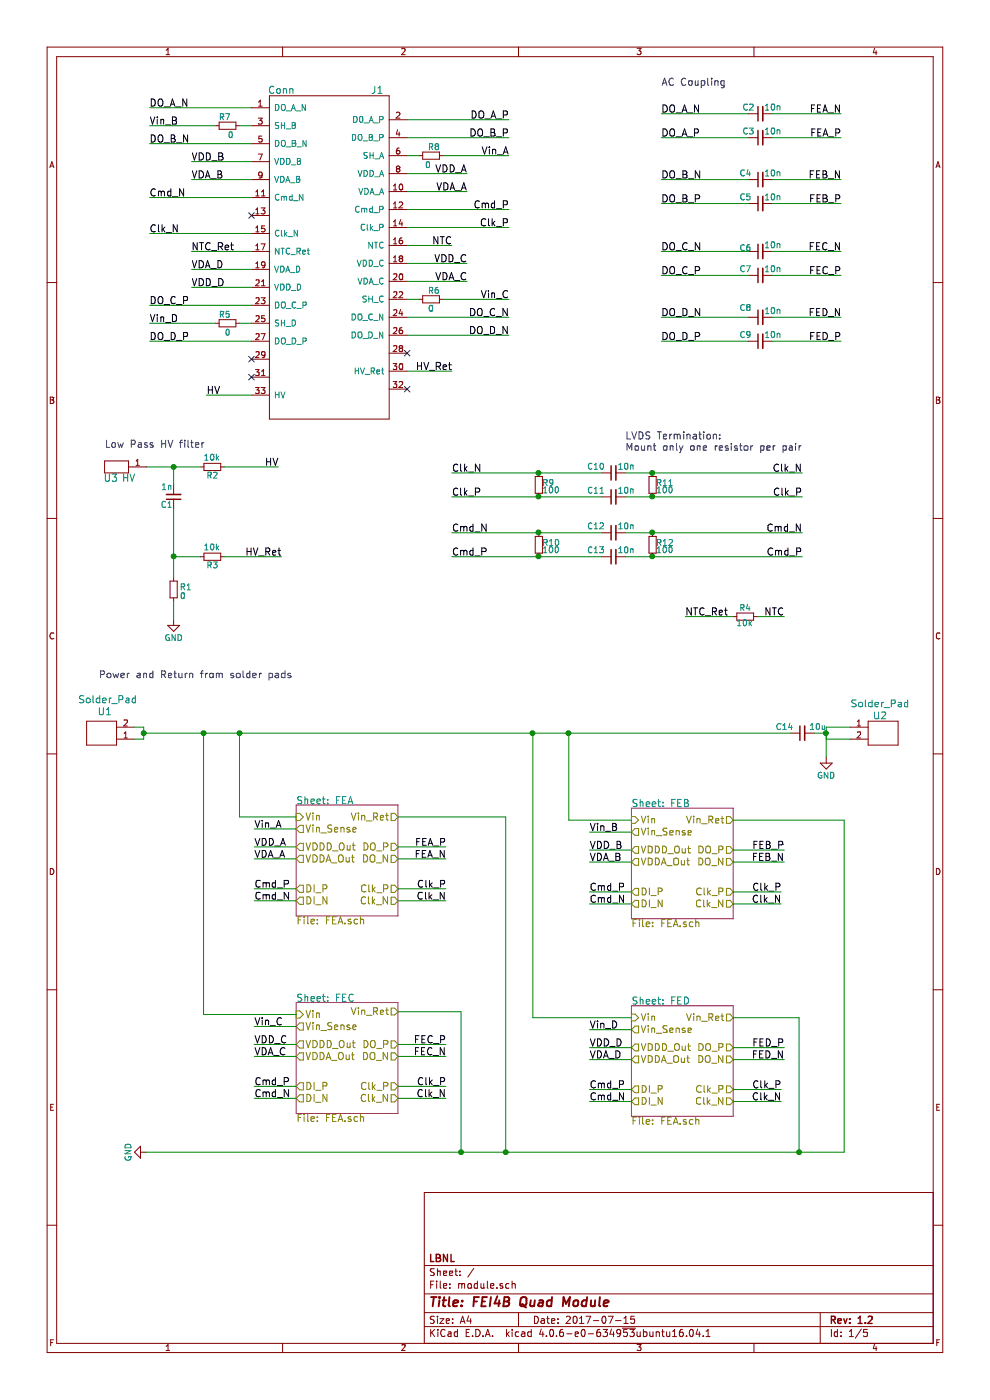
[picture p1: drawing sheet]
EESchema Schematic File Version 2
LIBS:power
LIBS:device
LIBS:transistors
LIBS:conn
LIBS:linear
LIBS:regul
LIBS:74xx
LIBS:cmos4000
LIBS:adc-dac
LIBS:memory
LIBS:xilinx
LIBS:microcontrollers
LIBS:dsp
LIBS:microchip
LIBS:analog_switches
LIBS:motorola
LIBS:texas
LIBS:intel
LIBS:audio
LIBS:interface
LIBS:digital-audio
LIBS:philips
LIBS:display
LIBS:cypress
LIBS:siliconi
LIBS:opto
LIBS:atmel
LIBS:contrib
LIBS:valves
LIBS:module
LIBS:module-cache
EELAYER 25 0
EELAYER END
$Descr A4 8268 11693 portrait
encoding utf-8
Sheet 1 5
Title "FEI4B Quad Module"
Date "2017-07-15"
Rev "1.2"
Comp "LBNL"
Comment1 ""
Comment2 ""
Comment3 ""
Comment4 ""
$EndDescr
$Sheet
S 2475 6725 850  925 
U 589D43C9
F0 "FEA" 60
F1 "FEA.sch" 60
F2 "DO_P" O R 3325 7075 59 
F3 "DO_N" O R 3325 7175 59 
F4 "DI_P" O L 2475 7425 59 
F5 "DI_N" O L 2475 7525 59 
F6 "Clk_P" O R 3325 7425 59 
F7 "Clk_N" O R 3325 7525 59 
F8 "Vin" I L 2475 6825 59 
F9 "Vin_Ret" O R 3325 6825 59 
F10 "VDDD_Out" O L 2475 7075 59 
F11 "VDDA_Out" O L 2475 7175 59 
F12 "Vin_Sense" O L 2475 6925 59 
$EndSheet
$Comp
L C_Small C8
U 1 1
P 6350 2650
F 0 "C8" V 6425 2725 50  0000 L CNN
F 1 "10n" V 6400 2475 50  0000 L CNN
F 2 "Capacitors_SMD:C_0402" H 6350 2650 50  0001 C CNN
F 3 "" H 6350 2650 50  0001 C CNN
	1    6350 2650
	0    -1   -1   0   
$EndComp
$Comp
L C_Small C9
U 1 1
P 6350 2850
F 0 "C9" V 6400 2925 50  0000 L CNN
F 1 "10n" V 6400 2675 50  0000 L CNN
F 2 "Capacitors_SMD:C_0402" H 6350 2850 50  0001 C CNN
F 3 "" H 6350 2850 50  0001 C CNN
	1    6350 2850
	0    -1   -1   0   
$EndComp
$Comp
L C_Small C6
U 1 1
P 6350 2100
F 0 "C6" V 6375 2175 50  0000 L CNN
F 1 "10n" V 6400 1925 50  0000 L CNN
F 2 "Capacitors_SMD:C_0402" H 6350 2100 50  0001 C CNN
F 3 "" H 6350 2100 50  0001 C CNN
	1    6350 2100
	0    -1   -1   0   
$EndComp
$Comp
L C_Small C7
U 1 1
P 6350 2300
F 0 "C7" V 6400 2375 50  0000 L CNN
F 1 "10n" V 6400 2125 50  0000 L CNN
F 2 "Capacitors_SMD:C_0402" H 6350 2300 50  0001 C CNN
F 3 "" H 6350 2300 50  0001 C CNN
	1    6350 2300
	0    -1   -1   0   
$EndComp
Text Label 4250 2800 2    59   ~ 0
DO_D_N
Text Label 1250 2850 0    59   ~ 0
DO_D_P
Text Label 5525 2300 0    59   ~ 0
DO_C_P
Text Label 4250 2650 2    59   ~ 0
DO_C_N
Text Label 4250 1150 2    59   ~ 0
DO_B_P
Text Label 1250 1200 0    59   ~ 0
DO_B_N
Text Label 4250 1000 2    59   ~ 0
DO_A_P
Text Label 1250 900  0    59   ~ 0
DO_A_N
Text Label 1250 1950 0    59   ~ 0
Clk_N
Text Label 4250 1900 2    59   ~ 0
Clk_P
Text Label 1250 1650 0    59   ~ 0
Cmd_N
Text Label 4250 1750 2    59   ~ 0
Cmd_P
Text Label 5525 2650 0    59   ~ 0
DO_D_N
Text Label 5525 2850 0    59   ~ 0
DO_D_P
Text Label 5525 2100 0    59   ~ 0
DO_C_N
$Comp
L C_Small C4
U 1 1
P 6350 1500
F 0 "C4" V 6400 1575 50  0000 L CNN
F 1 "10n" V 6400 1325 50  0000 L CNN
F 2 "Capacitors_SMD:C_0402" H 6350 1500 50  0001 C CNN
F 3 "" H 6350 1500 50  0001 C CNN
	1    6350 1500
	0    -1   -1   0   
$EndComp
$Comp
L C_Small C5
U 1 1
P 6350 1700
F 0 "C5" V 6400 1775 50  0000 L CNN
F 1 "10n" V 6400 1525 50  0000 L CNN
F 2 "Capacitors_SMD:C_0402" H 6350 1700 50  0001 C CNN
F 3 "" H 6350 1700 50  0001 C CNN
	1    6350 1700
	0    -1   -1   0   
$EndComp
Text Label 5525 1700 0    59   ~ 0
DO_B_P
Text Label 5525 1500 0    59   ~ 0
DO_B_N
$Comp
L C_Small C2
U 1 1
P 6350 950
F 0 "C2" V 6400 1000 50  0000 L CNN
F 1 "10n" V 6400 775 50  0000 L CNN
F 2 "Capacitors_SMD:C_0402" H 6350 950 50  0001 C CNN
F 3 "" H 6350 950 50  0001 C CNN
	1    6350 950 
	0    -1   -1   0   
$EndComp
$Comp
L C_Small C3
U 1 1
P 6350 1150
F 0 "C3" V 6400 1200 50  0000 L CNN
F 1 "10n" V 6400 975 50  0000 L CNN
F 2 "Capacitors_SMD:C_0402" H 6350 1150 50  0001 C CNN
F 3 "" H 6350 1150 50  0001 C CNN
	1    6350 1150
	0    -1   -1   0   
$EndComp
Text Label 5525 1150 0    59   ~ 0
DO_A_P
Text Label 5525 950  0    59   ~ 0
DO_A_N
$Comp
L C_Small C10
U 1 1
P 5125 3950
F 0 "C10" V 5175 4025 50  0000 L CNN
F 1 "10n" V 5175 3775 50  0000 L CNN
F 2 "Capacitors_SMD:C_0402" H 5125 3950 50  0001 C CNN
F 3 "" H 5125 3950 50  0001 C CNN
	1    5125 3950
	0    -1   -1   0   
$EndComp
$Comp
L C_Small C11
U 1 1
P 5125 4150
F 0 "C11" V 5175 4225 50  0000 L CNN
F 1 "10n" V 5175 3975 50  0000 L CNN
F 2 "Capacitors_SMD:C_0402" H 5125 4150 50  0001 C CNN
F 3 "" H 5125 4150 50  0001 C CNN
	1    5125 4150
	0    -1   -1   0   
$EndComp
Text Label 3775 4150 0    59   ~ 0
Clk_P
Text Label 3775 3950 0    59   ~ 0
Clk_N
$Comp
L C_Small C12
U 1 1
P 5125 4450
F 0 "C12" V 5175 4525 50  0000 L CNN
F 1 "10n" V 5175 4275 50  0000 L CNN
F 2 "Capacitors_SMD:C_0402" H 5125 4450 50  0001 C CNN
F 3 "" H 5125 4450 50  0001 C CNN
	1    5125 4450
	0    -1   -1   0   
$EndComp
$Comp
L C_Small C13
U 1 1
P 5125 4650
F 0 "C13" V 5175 4725 50  0000 L CNN
F 1 "10n" V 5175 4475 50  0000 L CNN
F 2 "Capacitors_SMD:C_0402" H 5125 4650 50  0001 C CNN
F 3 "" H 5125 4650 50  0001 C CNN
	1    5125 4650
	0    -1   -1   0   
$EndComp
Text Label 3775 4650 0    59   ~ 0
Cmd_P
Text Label 3775 4450 0    59   ~ 0
Cmd_N
Text Label 1250 2550 0    59   ~ 0
DO_C_P
$Comp
L C_Small C1
U 1 1
P 1450 4150
F 0 "C1" H 1460 4220 50  0000 L CNN
F 1 "1n" H 1460 4070 50  0000 L CNN
F 2 "Capacitors_SMD:C_1206" H 1450 4150 50  0001 C CNN
F 3 "" H 1450 4150 50  0001 C CNN
	1    1450 4150
	-1   0    0    1   
$EndComp
$Comp
L R_Small R3
U 1 1
P 1775 4650
F 0 "R3" V 1700 4600 50  0000 L CNN
F 1 "10k" V 1850 4575 50  0000 L CNN
F 2 "Resistors_SMD:R_0603" H 1775 4650 50  0001 C CNN
F 3 "" H 1775 4650 50  0001 C CNN
	1    1775 4650
	0    1    -1   0   
$EndComp
$Comp
L R_Small R2
U 1 1
P 1775 3900
F 0 "R2" V 1700 3850 50  0000 L CNN
F 1 "10k" V 1850 3825 50  0000 L CNN
F 2 "Resistors_SMD:R_0603" H 1775 3900 50  0001 C CNN
F 3 "" H 1775 3900 50  0001 C CNN
	1    1775 3900
	0    1    -1   0   
$EndComp
$Comp
L R_Small R1
U 1 1
P 1450 4925
F 0 "R1" H 1300 4950 50  0000 L CNN
F 1 "0" H 1350 4875 50  0000 L CNN
F 2 "Resistors_SMD:R_0402" H 1450 4925 50  0001 C CNN
F 3 "" H 1450 4925 50  0001 C CNN
	1    1450 4925
	-1   0    0    -1  
$EndComp
$Comp
L R_Small R4
U 1 1
P 6225 5150
F 0 "R4" V 6150 5100 50  0000 L CNN
F 1 "10k" V 6275 5075 50  0000 L CNN
F 2 "Resistors_SMD:R_0603" H 6225 5150 50  0001 C CNN
F 3 "" H 6225 5150 50  0001 C CNN
	1    6225 5150
	0    1    1    0   
$EndComp
$Sheet
S 2475 8375 850  925 
U 58B01E0A
F0 "FEC" 60
F1 "FEA.sch" 60
F2 "DO_P" O R 3325 8725 59 
F3 "DO_N" O R 3325 8825 59 
F4 "DI_P" O L 2475 9075 59 
F5 "DI_N" O L 2475 9175 59 
F6 "Clk_P" O R 3325 9075 59 
F7 "Clk_N" O R 3325 9175 59 
F8 "Vin" I L 2475 8475 59 
F9 "Vin_Ret" O R 3325 8450 59 
F10 "VDDD_Out" O L 2475 8725 59 
F11 "VDDA_Out" O L 2475 8825 59 
F12 "Vin_Sense" O L 2475 8575 59 
$EndSheet
$Sheet
S 5275 6750 850  925 
U 58B026BA
F0 "FEB" 60
F1 "FEA.sch" 60
F2 "DO_P" O R 6125 7100 59 
F3 "DO_N" O R 6125 7200 59 
F4 "DI_P" O L 5275 7450 59 
F5 "DI_N" O L 5275 7550 59 
F6 "Clk_P" O R 6125 7450 59 
F7 "Clk_N" O R 6125 7550 59 
F8 "Vin" I L 5275 6850 59 
F9 "Vin_Ret" O R 6125 6850 59 
F10 "VDDD_Out" O L 5275 7100 59 
F11 "VDDA_Out" O L 5275 7200 59 
F12 "Vin_Sense" O L 5275 6950 59 
$EndSheet
$Sheet
S 5275 8400 850  925 
U 58B026C4
F0 "FED" 60
F1 "FEA.sch" 60
F2 "DO_P" O R 6125 8750 59 
F3 "DO_N" O R 6125 8850 59 
F4 "DI_P" O L 5275 9100 59 
F5 "DI_N" O L 5275 9200 59 
F6 "Clk_P" O R 6125 9100 59 
F7 "Clk_N" O R 6125 9200 59 
F8 "Vin" I L 5275 8500 59 
F9 "Vin_Ret" O R 6125 8500 59 
F10 "VDDD_Out" O L 5275 8750 59 
F11 "VDDA_Out" O L 5275 8850 59 
F12 "Vin_Sense" O L 5275 8600 59 
$EndSheet
Text Label 6550 8850 2    59   ~ 0
FED_N
Text Label 6550 8750 2    59   ~ 0
FED_P
Text Label 3725 8825 2    59   ~ 0
FEC_N
Text Label 3725 8725 2    59   ~ 0
FEC_P
Text Label 6550 7200 2    59   ~ 0
FEB_N
Text Label 6550 7100 2    59   ~ 0
FEB_P
Text Label 3725 7175 2    59   ~ 0
FEA_N
Text Label 3725 7075 2    59   ~ 0
FEA_P
Text Label 2125 7525 0    59   ~ 0
Cmd_N
Text Label 2125 7425 0    59   ~ 0
Cmd_P
Text Label 4925 7550 0    59   ~ 0
Cmd_N
Text Label 4925 7450 0    59   ~ 0
Cmd_P
Text Label 2125 9175 0    59   ~ 0
Cmd_N
Text Label 2125 9075 0    59   ~ 0
Cmd_P
Text Label 4925 9200 0    59   ~ 0
Cmd_N
Text Label 4925 9100 0    59   ~ 0
Cmd_P
Text Label 3725 7525 2    59   ~ 0
Clk_N
Text Label 3725 7425 2    59   ~ 0
Clk_P
Text Label 6525 7550 2    59   ~ 0
Clk_N
Text Label 6525 7450 2    59   ~ 0
Clk_P
Text Label 6525 9200 2    59   ~ 0
Clk_N
Text Label 6525 9100 2    59   ~ 0
Clk_P
Text Label 3725 9175 2    59   ~ 0
Clk_N
Text Label 3725 9075 2    59   ~ 0
Clk_P
$Comp
L R_Small R10
U 1 1
P 4500 4550
F 0 "R10" H 4530 4570 50  0000 L CNN
F 1 "100" H 4530 4510 50  0000 L CNN
F 2 "Resistors_SMD:R_0402" H 4500 4550 50  0001 C CNN
F 3 "" H 4500 4550 50  0001 C CNN
	1    4500 4550
	1    0    0    -1  
$EndComp
$Comp
L R_Small R9
U 1 1
P 4500 4050
F 0 "R9" H 4530 4070 50  0000 L CNN
F 1 "100" H 4530 4010 50  0000 L CNN
F 2 "Resistors_SMD:R_0402" H 4500 4050 50  0001 C CNN
F 3 "" H 4500 4050 50  0001 C CNN
	1    4500 4050
	1    0    0    -1  
$EndComp
$Comp
L R_Small R12
U 1 1
P 5450 4550
F 0 "R12" H 5480 4570 50  0000 L CNN
F 1 "100" H 5480 4510 50  0000 L CNN
F 2 "Resistors_SMD:R_0402" H 5450 4550 50  0001 C CNN
F 3 "" H 5450 4550 50  0001 C CNN
	1    5450 4550
	1    0    0    -1  
$EndComp
$Comp
L R_Small R11
U 1 1
P 5450 4050
F 0 "R11" H 5480 4070 50  0000 L CNN
F 1 "100" H 5480 4010 50  0000 L CNN
F 2 "Resistors_SMD:R_0402" H 5450 4050 50  0001 C CNN
F 3 "" H 5450 4050 50  0001 C CNN
	1    5450 4050
	1    0    0    -1  
$EndComp
$Comp
L GND #PWR01
U 1 1
P 1450 5175
F 0 "#PWR01" H 1450 4925 50  0001 C CNN
F 1 "GND" H 1450 5025 50  0000 C CNN
F 2 "" H 1450 5175 50  0001 C CNN
F 3 "" H 1450 5175 50  0001 C CNN
	1    1450 5175
	-1   0    0    -1  
$EndComp
Text Label 7025 950  2    59   ~ 0
FEA_N
Text Label 7025 1150 2    59   ~ 0
FEA_P
Text Label 7025 1500 2    59   ~ 0
FEB_N
Text Label 7025 1700 2    59   ~ 0
FEB_P
Text Label 7025 2100 2    59   ~ 0
FEC_N
Text Label 7025 2300 2    59   ~ 0
FEC_P
Text Label 7025 2650 2    59   ~ 0
FED_N
Text Label 7025 2850 2    59   ~ 0
FED_P
Text Notes 5225 3775 0    59   ~ 0
LVDS Termination: \nMount only one resistor per pair
Text Notes 5525 725  0    59   ~ 0
AC Coupling\n
$Comp
L C_Small C14
U 1 1
P 6700 6125
F 0 "C14" V 6750 6200 50  0000 L CNN
F 1 "10u" V 6750 5925 50  0000 L CNN
F 2 "Capacitors_SMD:C_0603" H 6700 6125 50  0001 C CNN
F 3 "" H 6700 6125 50  0001 C CNN
	1    6700 6125
	0    -1   -1   0   
$EndComp
Text Notes 825  5675 0    59   ~ 0
Power and Return from solder pads\n
$Comp
L GND #PWR02
U 1 1
P 1225 9625
F 0 "#PWR02" H 1225 9375 50  0001 C CNN
F 1 "GND" H 1225 9475 50  0000 C CNN
F 2 "" H 1225 9625 50  0001 C CNN
F 3 "" H 1225 9625 50  0001 C CNN
	1    1225 9625
	0    1    1    0   
$EndComp
Text Label 1600 1350 0    59   ~ 0
VDD_B
Text Label 1600 1500 0    59   ~ 0
VDA_B
Text Label 1600 2400 0    59   ~ 0
VDD_D
Text Label 1600 2250 0    59   ~ 0
VDA_D
Text Label 3900 1450 2    59   ~ 0
VDD_A
Text Label 3900 1600 2    59   ~ 0
VDA_A
Text Label 3900 2200 2    59   ~ 0
VDD_C
Text Label 3900 2350 2    59   ~ 0
VDA_C
Text Label 2125 7075 0    59   ~ 0
VDD_A
Text Label 2125 7175 0    59   ~ 0
VDA_A
Text Label 2125 8725 0    59   ~ 0
VDD_C
Text Label 2125 8825 0    59   ~ 0
VDA_C
Text Label 4925 7100 0    59   ~ 0
VDD_B
Text Label 4925 7200 0    59   ~ 0
VDA_B
Text Label 4925 8750 0    59   ~ 0
VDD_D
Text Label 4925 8850 0    59   ~ 0
VDA_D
Text Label 4250 1300 2    59   ~ 0
Vin_A
Text Label 1250 1050 0    59   ~ 0
Vin_B
Text Label 4250 2500 2    59   ~ 0
Vin_C
Text Label 1250 2700 0    59   ~ 0
Vin_D
Text Label 2125 6925 0    59   ~ 0
Vin_A
Text Label 4925 6950 0    59   ~ 0
Vin_B
Text Label 2125 8575 0    59   ~ 0
Vin_C
Text Label 4925 8600 0    59   ~ 0
Vin_D
$Comp
L R_Small R5
U 1 1
P 1900 2700
F 0 "R5" V 1825 2675 50  0000 L CNN
F 1 "0" V 1975 2675 50  0000 L CNN
F 2 "Resistors_SMD:R_0402" H 1900 2700 50  0001 C CNN
F 3 "" H 1900 2700 50  0001 C CNN
	1    1900 2700
	0    -1   1    0   
$EndComp
$Comp
L R_Small R6
U 1 1
P 3600 2500
F 0 "R6" V 3525 2475 50  0000 L CNN
F 1 "0" V 3675 2475 50  0000 L CNN
F 2 "Resistors_SMD:R_0402" H 3600 2500 50  0001 C CNN
F 3 "" H 3600 2500 50  0001 C CNN
	1    3600 2500
	0    1    1    0   
$EndComp
$Comp
L R_Small R7
U 1 1
P 1900 1050
F 0 "R7" V 1825 1025 50  0000 L CNN
F 1 "0" V 1975 1000 50  0000 L CNN
F 2 "Resistors_SMD:R_0402" H 1900 1050 50  0001 C CNN
F 3 "" H 1900 1050 50  0001 C CNN
	1    1900 1050
	0    -1   1    0   
$EndComp
$Comp
L R_Small R8
U 1 1
P 3600 1300
F 0 "R8" V 3525 1275 50  0000 L CNN
F 1 "0" V 3675 1250 50  0000 L CNN
F 2 "Resistors_SMD:R_0402" H 3600 1300 50  0001 C CNN
F 3 "" H 3600 1300 50  0001 C CNN
	1    3600 1300
	0    1    1    0   
$EndComp
$Comp
L Conn J1
U 1 1
P 2650 3100
F 0 "J1" H 3150 5450 60  0000 C CNN
F 1 "Conn" H 2350 5450 60  0000 C CNN
F 2 "module:conn" H 2650 3100 60  0001 C CNN
F 3 "" H 2650 3100 60  0001 C CNN
	1    2650 3100
	1    0    0    -1  
$EndComp
Text Label 6700 4150 2    59   ~ 0
Clk_P
Text Label 6700 3950 2    59   ~ 0
Clk_N
Text Label 6700 4650 2    59   ~ 0
Cmd_P
Text Label 6700 4450 2    59   ~ 0
Cmd_N
Text Label 1600 2100 0    59   ~ 0
NTC_Ret
Text Label 3775 2050 2    59   ~ 0
NTC
Text Label 5725 5150 0    59   ~ 0
NTC_Ret
Text Label 6550 5150 2    59   ~ 0
NTC
Text Label 1725 3300 0    59   ~ 0
HV
Text Label 3775 3100 2    59   ~ 0
HV_Ret
NoConn ~ 2100 1800
NoConn ~ 2100 3150
NoConn ~ 3400 3250
Text Label 2325 3900 2    59   ~ 0
HV
Text Label 2350 4650 2    59   ~ 0
HV_Ret
NoConn ~ 2100 3000
NoConn ~ 3400 2950
Wire Wire Line
	3400 2800 4250 2800
Wire Wire Line
	2100 2850 1250 2850
Wire Wire Line
	2100 2550 1250 2550
Wire Wire Line
	2100 1200 1250 1200
Wire Wire Line
	3400 1150 4250 1150
Wire Wire Line
	3400 1000 4250 1000
Wire Wire Line
	2100 900  1250 900 
Wire Wire Line
	2100 1950 1250 1950
Wire Wire Line
	3400 1900 4250 1900
Wire Wire Line
	2100 1650 1250 1650
Wire Wire Line
	3400 1750 4250 1750
Wire Wire Line
	5525 2650 6250 2650
Wire Wire Line
	6450 2650 7025 2650
Wire Wire Line
	6450 2850 7025 2850
Wire Wire Line
	5525 2850 6250 2850
Wire Wire Line
	5525 2100 6250 2100
Wire Wire Line
	6450 2100 7025 2100
Wire Wire Line
	6450 2300 7025 2300
Wire Wire Line
	5525 1500 6250 1500
Wire Wire Line
	6450 1500 7025 1500
Wire Wire Line
	6450 1700 7025 1700
Wire Wire Line
	5525 1700 6250 1700
Wire Wire Line
	5525 950  6250 950 
Wire Wire Line
	6450 950  7025 950 
Wire Wire Line
	6450 1150 7025 1150
Wire Wire Line
	5525 1150 6250 1150
Wire Wire Line
	3775 3950 5025 3950
Connection ~ 4500 3950
Wire Wire Line
	3775 4150 5025 4150
Connection ~ 4500 4150
Wire Wire Line
	3775 4450 5025 4450
Connection ~ 4500 4450
Wire Wire Line
	3775 4650 5025 4650
Connection ~ 4500 4650
Wire Wire Line
	3400 2650 4250 2650
Wire Wire Line
	3325 7075 3725 7075
Wire Wire Line
	3325 7175 3725 7175
Wire Wire Line
	3325 8725 3725 8725
Wire Wire Line
	3325 8825 3725 8825
Wire Wire Line
	6125 7100 6550 7100
Wire Wire Line
	6125 7200 6550 7200
Wire Wire Line
	6125 8750 6550 8750
Wire Wire Line
	6125 8850 6550 8850
Wire Wire Line
	2475 7425 2125 7425
Wire Wire Line
	2475 7525 2125 7525
Wire Wire Line
	2125 9075 2475 9075
Wire Wire Line
	2125 9175 2475 9175
Wire Wire Line
	4925 9100 5275 9100
Wire Wire Line
	4925 9200 5275 9200
Wire Wire Line
	5275 7450 4925 7450
Wire Wire Line
	5275 7550 4925 7550
Wire Wire Line
	3325 7425 3725 7425
Wire Wire Line
	3325 7525 3725 7525
Wire Wire Line
	6125 7450 6525 7450
Wire Wire Line
	6125 7550 6525 7550
Wire Wire Line
	6125 9100 6525 9100
Wire Wire Line
	6125 9200 6525 9200
Wire Wire Line
	3325 9075 3725 9075
Wire Wire Line
	3325 9175 3725 9175
Wire Wire Line
	5525 2300 6250 2300
Wire Wire Line
	1200 6125 6600 6125
Wire Wire Line
	5275 8500 4450 8500
Wire Wire Line
	4450 8500 4450 6125
Connection ~ 4450 6125
Wire Wire Line
	4750 6850 5275 6850
Wire Wire Line
	4750 6850 4750 6125
Connection ~ 4750 6125
Wire Wire Line
	2475 8475 1700 8475
Wire Wire Line
	1700 8475 1700 6125
Connection ~ 1700 6125
Wire Wire Line
	2475 6825 2000 6825
Wire Wire Line
	2000 6825 2000 6125
Connection ~ 2000 6125
Wire Wire Line
	3850 8450 3850 9625
Wire Wire Line
	1225 9625 7050 9625
Wire Wire Line
	6125 6850 7050 6850
Wire Wire Line
	7050 6850 7050 9625
Connection ~ 3850 9625
Wire Wire Line
	6125 8500 6675 8500
Wire Wire Line
	6675 8500 6675 9625
Connection ~ 6675 9625
Wire Wire Line
	3325 6825 4225 6825
Wire Wire Line
	4225 6825 4225 9625
Connection ~ 4225 9625
Wire Wire Line
	3325 8450 3850 8450
Wire Wire Line
	2100 1350 1600 1350
Wire Wire Line
	2100 1500 1600 1500
Wire Wire Line
	2100 2400 1600 2400
Wire Wire Line
	2100 2250 1600 2250
Wire Wire Line
	3400 1450 3900 1450
Wire Wire Line
	3400 1600 3900 1600
Wire Wire Line
	3400 2200 3900 2200
Wire Wire Line
	3400 2350 3900 2350
Wire Wire Line
	2475 7075 2125 7075
Wire Wire Line
	2125 7175 2475 7175
Wire Wire Line
	2475 8725 2125 8725
Wire Wire Line
	2125 8825 2475 8825
Wire Wire Line
	5275 7100 4925 7100
Wire Wire Line
	4925 7200 5275 7200
Wire Wire Line
	5275 8750 4925 8750
Wire Wire Line
	4925 8850 5275 8850
Wire Wire Line
	1250 2700 1800 2700
Wire Wire Line
	3700 2500 4250 2500
Wire Wire Line
	1800 1050 1250 1050
Wire Wire Line
	4250 1300 3700 1300
Wire Wire Line
	3400 1300 3500 1300
Wire Wire Line
	2100 1050 2000 1050
Wire Wire Line
	2100 2700 2000 2700
Wire Wire Line
	1875 4650 2350 4650
Wire Wire Line
	1875 3900 2325 3900
Wire Wire Line
	1450 4250 1450 4825
Wire Wire Line
	1450 3900 1450 4050
Wire Wire Line
	1450 5025 1450 5175
Wire Wire Line
	1225 3900 1675 3900
Connection ~ 1450 4650
Connection ~ 5450 4450
Connection ~ 5450 4650
Connection ~ 5450 3950
Connection ~ 5450 4150
Wire Wire Line
	5225 3950 6700 3950
Wire Wire Line
	5225 4150 6700 4150
Wire Wire Line
	5225 4650 6700 4650
Wire Wire Line
	5225 4450 6700 4450
Wire Wire Line
	3400 2050 3775 2050
Wire Wire Line
	2100 2100 1600 2100
Wire Wire Line
	6325 5150 6550 5150
Wire Wire Line
	5725 5150 6125 5150
Wire Wire Line
	3775 3100 3400 3100
Wire Wire Line
	1725 3300 2100 3300
Wire Wire Line
	1450 4650 1675 4650
Wire Wire Line
	3400 2500 3500 2500
Wire Wire Line
	6800 6125 6900 6125
$Comp
L Solder_Pad U2
U 1 1
P 7300 6125
F 0 "U2" H 7350 6275 59  0000 C CNN
F 1 "Solder_Pad" H 7350 6375 59  0000 C CNN
F 2 "module:Power_Pad" H 8150 6525 59  0001 C CNN
F 3 "" H 8150 6525 59  0001 C CNN
	1    7300 6125
	1    0    0    -1  
$EndComp
Wire Wire Line
	6900 6075 6900 6175
Wire Wire Line
	6900 6075 7100 6075
Wire Wire Line
	6900 6175 7100 6175
Connection ~ 6900 6125
$Comp
L Solder_Pad U1
U 1 1
P 925 6125
F 0 "U1" H 975 5950 59  0000 C CNN
F 1 "Solder_Pad" H 950 5850 59  0000 C CNN
F 2 "module:Power_Pad" H 1775 6525 59  0001 C CNN
F 3 "" H 1775 6525 59  0001 C CNN
	1    925  6125
	-1   0    0    1   
$EndComp
Wire Wire Line
	1200 6075 1200 6175
Wire Wire Line
	1200 6075 1125 6075
Wire Wire Line
	1200 6175 1125 6175
Connection ~ 1200 6125
$Comp
L GND #PWR03
U 1 1
P 6900 6325
F 0 "#PWR03" H 6900 6075 50  0001 C CNN
F 1 "GND" H 6900 6175 50  0000 C CNN
F 2 "" H 6900 6325 50  0001 C CNN
F 3 "" H 6900 6325 50  0001 C CNN
	1    6900 6325
	1    0    0    -1  
$EndComp
Wire Wire Line
	6900 6125 6900 6325
$Comp
L HV U3
U 1 1
P 1075 3900
F 0 "U3" H 1225 4000 59  0000 C CNN
F 1 "HV" H 1075 4000 59  0000 C CNN
F 2 "module:HV" H 1075 3900 59  0001 C CNN
F 3 "" H 1075 3900 59  0001 C CNN
	1    1075 3900
	-1   0    0    1   
$EndComp
Connection ~ 1450 3900
Text Notes 875  3750 0    59   ~ 0
Low Pass HV filter
Wire Wire Line
	2125 6925 2475 6925
Wire Wire Line
	2475 8575 2125 8575
Wire Wire Line
	5275 6950 4925 6950
Wire Wire Line
	4925 8600 5275 8600
$EndSCHEMATC
